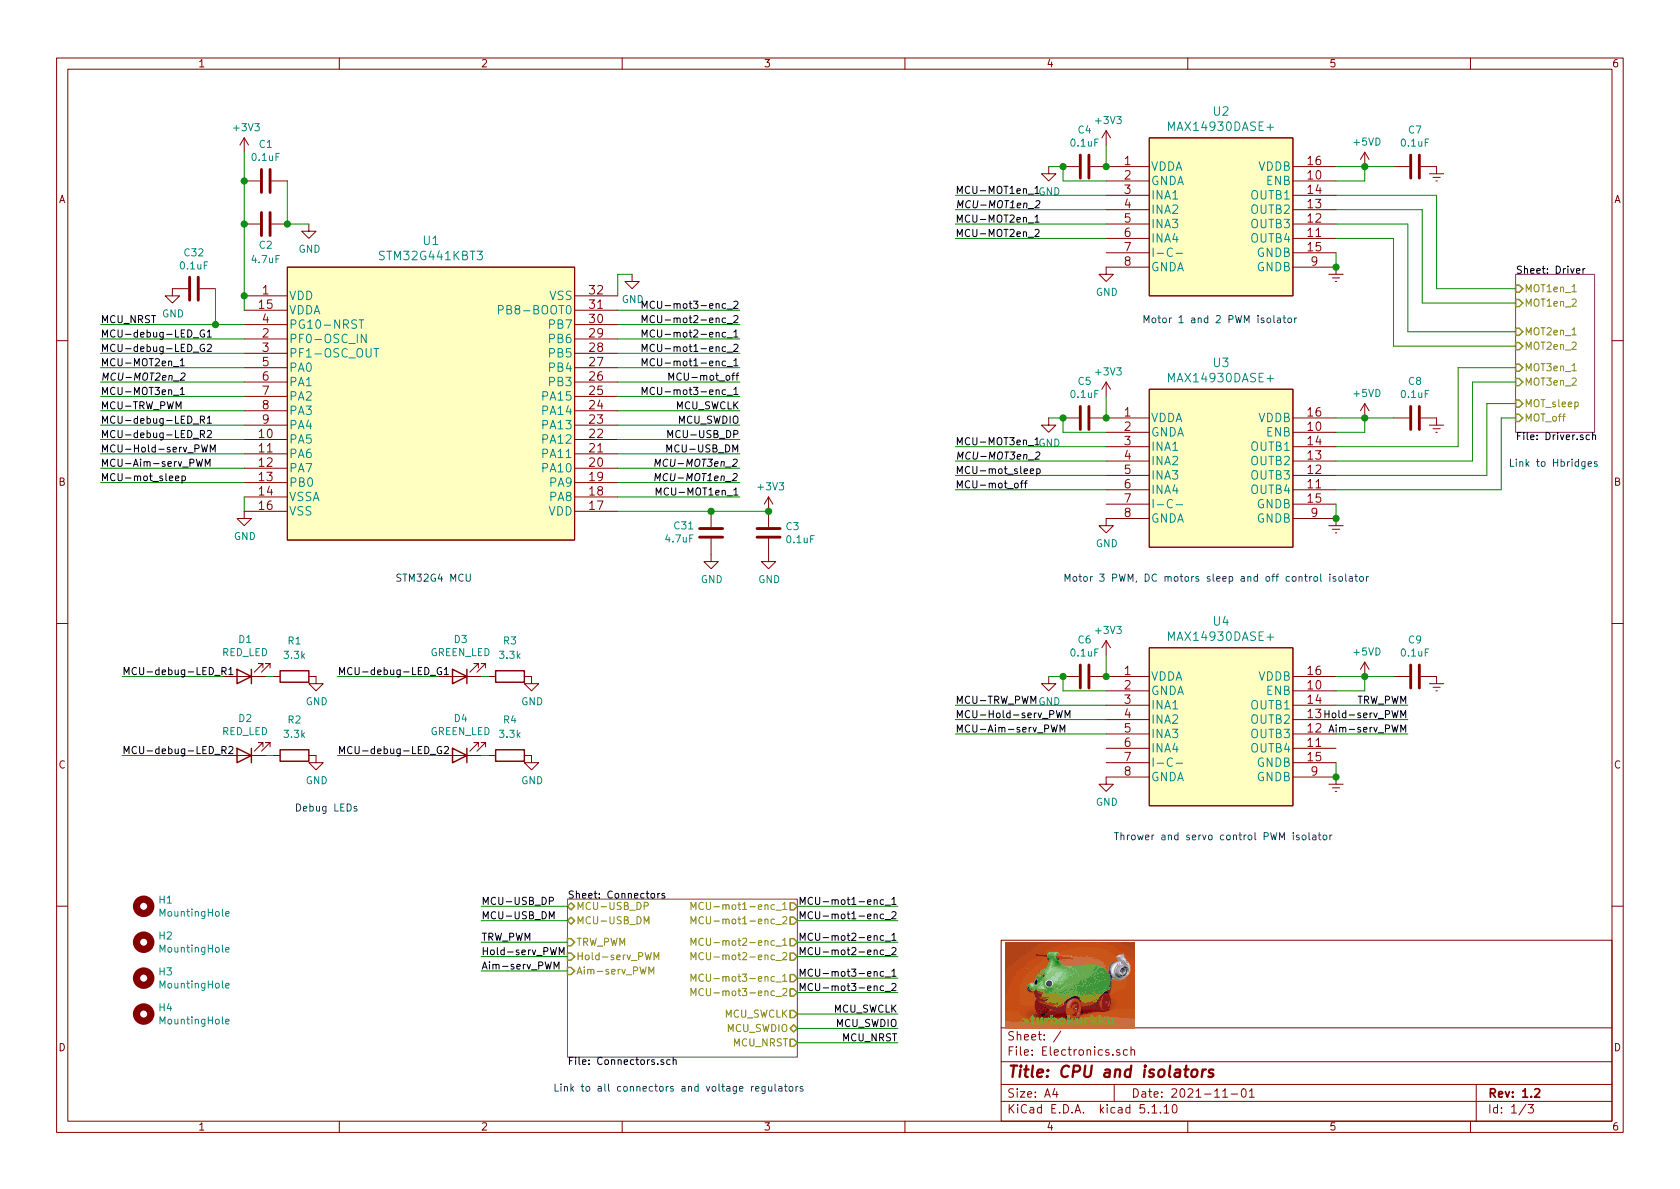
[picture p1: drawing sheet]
EESchema Schematic File Version 4
EELAYER 30 0
EELAYER END
$Descr A4 11693 8268
encoding utf-8
Sheet 1 3
Title "CPU and isolators"
Date "2021-11-01"
Rev "1.2"
Comp ""
Comment1 ""
Comment2 ""
Comment3 ""
Comment4 ""
$EndDescr
Wire Wire Line
	700  3250 1700 3250
Wire Wire Line
	700  3150 1700 3150
Wire Wire Line
	700  3050 1700 3050
Wire Wire Line
	700  2650 1700 2650
Wire Wire Line
	2350 4700 3050 4700
Text Label 2350 4700 0    50   ~ 0
MCU-debug-LED_G1
Wire Wire Line
	2350 5250 3050 5250
Text Label 2350 5250 0    50   ~ 0
MCU-debug-LED_G2
Wire Wire Line
	850  5250 1550 5250
Text Label 850  5250 0    50   ~ 0
MCU-debug-LED_R2
Wire Wire Line
	850  4700 1550 4700
Text Label 850  4700 0    50   ~ 0
MCU-debug-LED_R1
Text Label 700  3050 0    50   ~ 0
MCU-debug-LED_R2
Text Label 700  2950 0    50   ~ 0
MCU-debug-LED_R1
Text Label 700  2450 0    50   ~ 0
MCU-debug-LED_G2
Text Label 700  2350 0    50   ~ 0
MCU-debug-LED_G1
Wire Wire Line
	3350 5250 3400 5250
$Comp
L power:GND #PWR?
U 1 1
P 3700 5250
AR Path="/615F51F3/61778BAD" Ref="#PWR?"  Part="1" 
AR Path="/617B7795/61778BAD" Ref="#PWR?"  Part="1" 
AR Path="/61778BAD" Ref="#PWR0149"  Part="1" 
F 0 "#PWR0149" H 3700 5000 50  0001 C CNN
F 1 "GND" H 3705 5077 50  0000 C CNN
F 2 "" H 3700 5250 50  0001 C CNN
F 3 "" H 3700 5250 50  0001 C CNN
	1    3700 5250
	1    0    0    -1  
$EndComp
Text Notes 2050 5650 0    50   ~ 0
Debug LEDs
$Comp
L Device:R R?
U 1 1
P 3550 5250
AR Path="/615F51F3/61778BA6" Ref="R?"  Part="1" 
AR Path="/617B7795/61778BA6" Ref="R?"  Part="1" 
AR Path="/61778BA6" Ref="R4"  Part="1" 
F 0 "R4" V 3300 5250 50  0000 C CNN
F 1 "3.3k" V 3400 5250 50  0000 C CNN
F 2 "Resistor_SMD:R_0603_1608Metric_Pad0.98x0.95mm_HandSolder" V 3480 5250 50  0001 C CNN
F 3 "~" H 3550 5250 50  0001 C CNN
	1    3550 5250
	0    1    1    0   
$EndComp
$Comp
L Device:LED D4
U 1 1
P 3200 5250
AR Path="/61778BA0" Ref="D4"  Part="1" 
AR Path="/617B7795/61778BA0" Ref="D?"  Part="1" 
F 0 "D4" H 3193 4995 50  0000 C CNN
F 1 "GREEN_LED" H 3193 5086 50  0000 C CNN
F 2 "LED_SMD:LED_0603_1608Metric_Pad1.05x0.95mm_HandSolder" H 3200 5250 50  0001 C CNN
F 3 "~" H 3200 5250 50  0001 C CNN
	1    3200 5250
	-1   0    0    1   
$EndComp
Wire Wire Line
	3350 4700 3400 4700
$Comp
L power:GND #PWR?
U 1 1
P 3700 4700
AR Path="/615F51F3/617749AB" Ref="#PWR?"  Part="1" 
AR Path="/617B7795/617749AB" Ref="#PWR?"  Part="1" 
AR Path="/617749AB" Ref="#PWR0148"  Part="1" 
F 0 "#PWR0148" H 3700 4450 50  0001 C CNN
F 1 "GND" H 3705 4527 50  0000 C CNN
F 2 "" H 3700 4700 50  0001 C CNN
F 3 "" H 3700 4700 50  0001 C CNN
	1    3700 4700
	1    0    0    -1  
$EndComp
$Comp
L Device:R R?
U 1 1
P 3550 4700
AR Path="/615F51F3/617749A4" Ref="R?"  Part="1" 
AR Path="/617B7795/617749A4" Ref="R?"  Part="1" 
AR Path="/617749A4" Ref="R3"  Part="1" 
F 0 "R3" V 3300 4700 50  0000 C CNN
F 1 "3.3k" V 3400 4700 50  0000 C CNN
F 2 "Resistor_SMD:R_0603_1608Metric_Pad0.98x0.95mm_HandSolder" V 3480 4700 50  0001 C CNN
F 3 "~" H 3550 4700 50  0001 C CNN
	1    3550 4700
	0    1    1    0   
$EndComp
$Comp
L Device:LED D3
U 1 1
P 3200 4700
AR Path="/6177499E" Ref="D3"  Part="1" 
AR Path="/617B7795/6177499E" Ref="D?"  Part="1" 
F 0 "D3" H 3193 4445 50  0000 C CNN
F 1 "GREEN_LED" H 3193 4536 50  0000 C CNN
F 2 "LED_SMD:LED_0603_1608Metric_Pad1.05x0.95mm_HandSolder" H 3200 4700 50  0001 C CNN
F 3 "~" H 3200 4700 50  0001 C CNN
	1    3200 4700
	-1   0    0    1   
$EndComp
Wire Wire Line
	1850 5250 1900 5250
$Comp
L power:GND #PWR?
U 1 1
P 2200 5250
AR Path="/615F51F3/61754D0F" Ref="#PWR?"  Part="1" 
AR Path="/617B7795/61754D0F" Ref="#PWR?"  Part="1" 
AR Path="/61754D0F" Ref="#PWR0147"  Part="1" 
F 0 "#PWR0147" H 2200 5000 50  0001 C CNN
F 1 "GND" H 2205 5077 50  0000 C CNN
F 2 "" H 2200 5250 50  0001 C CNN
F 3 "" H 2200 5250 50  0001 C CNN
	1    2200 5250
	1    0    0    -1  
$EndComp
$Comp
L Device:R R?
U 1 1
P 2050 5250
AR Path="/615F51F3/61754D08" Ref="R?"  Part="1" 
AR Path="/617B7795/61754D08" Ref="R?"  Part="1" 
AR Path="/61754D08" Ref="R2"  Part="1" 
F 0 "R2" V 1800 5250 50  0000 C CNN
F 1 "3.3k" V 1900 5250 50  0000 C CNN
F 2 "Resistor_SMD:R_0603_1608Metric_Pad0.98x0.95mm_HandSolder" V 1980 5250 50  0001 C CNN
F 3 "~" H 2050 5250 50  0001 C CNN
	1    2050 5250
	0    1    1    0   
$EndComp
$Comp
L Device:LED D2
U 1 1
P 1700 5250
AR Path="/61754D02" Ref="D2"  Part="1" 
AR Path="/617B7795/61754D02" Ref="D?"  Part="1" 
F 0 "D2" H 1693 4995 50  0000 C CNN
F 1 "RED_LED" H 1693 5086 50  0000 C CNN
F 2 "LED_SMD:LED_0603_1608Metric_Pad1.05x0.95mm_HandSolder" H 1700 5250 50  0001 C CNN
F 3 "~" H 1700 5250 50  0001 C CNN
	1    1700 5250
	-1   0    0    1   
$EndComp
Wire Wire Line
	1850 4700 1900 4700
$Comp
L power:GND #PWR?
U 1 1
P 2200 4700
AR Path="/615F51F3/6175193F" Ref="#PWR?"  Part="1" 
AR Path="/617B7795/6175193F" Ref="#PWR?"  Part="1" 
AR Path="/6175193F" Ref="#PWR0146"  Part="1" 
F 0 "#PWR0146" H 2200 4450 50  0001 C CNN
F 1 "GND" H 2205 4527 50  0000 C CNN
F 2 "" H 2200 4700 50  0001 C CNN
F 3 "" H 2200 4700 50  0001 C CNN
	1    2200 4700
	1    0    0    -1  
$EndComp
$Comp
L Device:R R?
U 1 1
P 2050 4700
AR Path="/615F51F3/61751938" Ref="R?"  Part="1" 
AR Path="/617B7795/61751938" Ref="R?"  Part="1" 
AR Path="/61751938" Ref="R1"  Part="1" 
F 0 "R1" V 1800 4700 50  0000 C CNN
F 1 "3.3k" V 1900 4700 50  0000 C CNN
F 2 "Resistor_SMD:R_0603_1608Metric_Pad0.98x0.95mm_HandSolder" V 1980 4700 50  0001 C CNN
F 3 "~" H 2050 4700 50  0001 C CNN
	1    2050 4700
	0    1    1    0   
$EndComp
$Comp
L Device:LED D1
U 1 1
P 1700 4700
AR Path="/61751932" Ref="D1"  Part="1" 
AR Path="/617B7795/61751932" Ref="D?"  Part="1" 
F 0 "D1" H 1693 4445 50  0000 C CNN
F 1 "RED_LED" H 1693 4536 50  0000 C CNN
F 2 "LED_SMD:LED_0603_1608Metric_Pad1.05x0.95mm_HandSolder" H 1700 4700 50  0001 C CNN
F 3 "~" H 1700 4700 50  0001 C CNN
	1    1700 4700
	-1   0    0    1   
$EndComp
Text Notes 2750 4050 0    50   ~ 0
STM32G4 MCU
Text Label 700  2650 0    50   Italic 0
MCU-MOT2en_2
Text Label 700  2550 0    50   ~ 0
MCU-MOT2en_1
Text Label 700  3250 0    50   ~ 0
MCU-Aim-serv_PWM
Text Label 700  3350 0    50   ~ 0
MCU-mot_sleep
Text Label 700  3150 0    50   ~ 0
MCU-Hold-serv_PWM
Text Label 700  2850 0    50   ~ 0
MCU-TRW_PWM
Text Label 700  2750 0    50   ~ 0
MCU-MOT3en_1
Wire Wire Line
	700  3350 1700 3350
Wire Wire Line
	700  2950 1700 2950
Wire Wire Line
	700  2850 1700 2850
Wire Wire Line
	700  2750 1700 2750
Wire Wire Line
	700  2550 1700 2550
Wire Wire Line
	1700 2350 700  2350
Wire Wire Line
	1700 3450 1700 3550
$Comp
L STM32G441KB:STM32G441KBT3 U1
U 1 1
P 1700 2050
AR Path="/617240B4" Ref="U1"  Part="1" 
AR Path="/613FDA12/617240B4" Ref="U?"  Part="1" 
F 0 "U1" H 3000 2437 60  0000 C CNN
F 1 "STM32G441KBT3" H 3000 2331 60  0000 C CNN
F 2 "Electronics:STM32G441KBT3" H 3000 2290 60  0001 C CNN
F 3 "" H 1700 2050 60  0000 C CNN
	1    1700 2050
	1    0    0    -1  
$EndComp
$Comp
L power:+3V3 #PWR?
U 1 1
P 1700 1050
AR Path="/613FDA12/61724108" Ref="#PWR?"  Part="1" 
AR Path="/61724108" Ref="#PWR0109"  Part="1" 
F 0 "#PWR0109" H 1700 900 50  0001 C CNN
F 1 "+3V3" H 1715 1223 50  0000 C CNN
F 2 "" H 1700 1050 50  0001 C CNN
F 3 "" H 1700 1050 50  0001 C CNN
	1    1700 1050
	1    0    0    -1  
$EndComp
Wire Wire Line
	4300 1900 4400 1900
Wire Wire Line
	4300 2050 4300 1900
Wire Wire Line
	2000 1550 2150 1550
$Comp
L power:GND #PWR?
U 1 1
P 2150 1550
AR Path="/613FDA12/617240A4" Ref="#PWR?"  Part="1" 
AR Path="/617240A4" Ref="#PWR0103"  Part="1" 
F 0 "#PWR0103" H 2150 1300 50  0001 C CNN
F 1 "GND" H 2155 1377 50  0000 C CNN
F 2 "" H 2150 1550 50  0001 C CNN
F 3 "" H 2150 1550 50  0001 C CNN
	1    2150 1550
	1    0    0    -1  
$EndComp
Connection ~ 1700 1250
Wire Wire Line
	1700 1050 1700 1250
$Comp
L Device:C C?
U 1 1
P 1850 1250
AR Path="/613FDA12/61724098" Ref="C?"  Part="1" 
AR Path="/61724098" Ref="C1"  Part="1" 
F 0 "C1" V 2102 1250 50  0000 C CNN
F 1 "0.1uF" V 2011 1250 50  0000 C CNN
F 2 "Capacitor_SMD:C_0603_1608Metric_Pad1.08x0.95mm_HandSolder" H 1888 1100 50  0001 C CNN
F 3 "~" H 1850 1250 50  0001 C CNN
	1    1850 1250
	0    -1   -1   0   
$EndComp
$Comp
L power:GND #PWR?
U 1 1
P 4400 1900
AR Path="/613FDA12/6172408C" Ref="#PWR?"  Part="1" 
AR Path="/6172408C" Ref="#PWR0102"  Part="1" 
F 0 "#PWR0102" H 4400 1650 50  0001 C CNN
F 1 "GND" H 4405 1727 50  0000 C CNN
F 2 "" H 4400 1900 50  0001 C CNN
F 3 "" H 4400 1900 50  0001 C CNN
	1    4400 1900
	1    0    0    -1  
$EndComp
$Comp
L power:GND #PWR?
U 1 1
P 1700 3550
AR Path="/613FDA12/61724086" Ref="#PWR?"  Part="1" 
AR Path="/61724086" Ref="#PWR0101"  Part="1" 
F 0 "#PWR0101" H 1700 3300 50  0001 C CNN
F 1 "GND" H 1705 3377 50  0000 C CNN
F 2 "" H 1700 3550 50  0001 C CNN
F 3 "" H 1700 3550 50  0001 C CNN
	1    1700 3550
	1    0    0    -1  
$EndComp
Text Notes 10500 3250 0    50   ~ 0
Link to Hbridges
$Comp
L Device:C C?
U 1 1
P 7550 2900
AR Path="/615F51F3/61724147" Ref="C?"  Part="1" 
AR Path="/613FDA12/61724147" Ref="C?"  Part="1" 
AR Path="/61724147" Ref="C5"  Part="1" 
F 0 "C5" V 7802 2900 50  0000 C CNN
F 1 "0.1uF" V 7711 2900 50  0000 C CNN
F 2 "Capacitor_SMD:C_0603_1608Metric_Pad1.08x0.95mm_HandSolder" H 7588 2750 50  0001 C CNN
F 3 "~" H 7550 2900 50  0001 C CNN
	1    7550 2900
	0    -1   -1   0   
$EndComp
Text Notes 7750 5850 0    50   ~ 0
Thrower and servo control PWM isolator
Text Notes 7400 4050 0    50   ~ 0
Motor 3 PWM, DC motors sleep and off control isolator
Text Notes 7950 2250 0    50   ~ 0
Motor 1 and 2 PWM isolator
Connection ~ 9300 1850
Wire Wire Line
	9300 1750 9300 1850
Wire Wire Line
	9500 1150 9500 1250
Wire Wire Line
	9500 1150 9700 1150
Wire Wire Line
	9300 1150 9500 1150
Connection ~ 9500 1150
Wire Wire Line
	9300 1250 9500 1250
$Comp
L Device:C C?
U 1 1
P 9850 1150
AR Path="/615F51F3/619F326A" Ref="C?"  Part="1" 
AR Path="/613FDA12/619F326A" Ref="C?"  Part="1" 
AR Path="/619F326A" Ref="C7"  Part="1" 
F 0 "C7" V 10102 1150 50  0000 C CNN
F 1 "0.1uF" V 10011 1150 50  0000 C CNN
F 2 "Capacitor_SMD:C_0603_1608Metric_Pad1.08x0.95mm_HandSolder" H 9888 1000 50  0001 C CNN
F 3 "~" H 9850 1150 50  0001 C CNN
	1    9850 1150
	0    -1   -1   0   
$EndComp
$Comp
L power:+5VD #PWR?
U 1 1
P 9500 1150
AR Path="/615F51F3/619F3264" Ref="#PWR?"  Part="1" 
AR Path="/613FDA12/619F3264" Ref="#PWR?"  Part="1" 
AR Path="/619F3264" Ref="#PWR0124"  Part="1" 
F 0 "#PWR0124" H 9500 1000 50  0001 C CNN
F 1 "+5VD" H 9515 1323 50  0000 C CNN
F 2 "" H 9500 1150 50  0001 C CNN
F 3 "" H 9500 1150 50  0001 C CNN
	1    9500 1150
	1    0    0    -1  
$EndComp
$Comp
L power:Earth #PWR?
U 1 1
P 10000 1150
AR Path="/615F51F3/619F325E" Ref="#PWR?"  Part="1" 
AR Path="/613FDA12/619F325E" Ref="#PWR?"  Part="1" 
AR Path="/619F325E" Ref="#PWR0123"  Part="1" 
F 0 "#PWR0123" H 10000 900 50  0001 C CNN
F 1 "Earth" H 10000 1000 50  0001 C CNN
F 2 "" H 10000 1150 50  0001 C CNN
F 3 "~" H 10000 1150 50  0001 C CNN
	1    10000 1150
	1    0    0    -1  
$EndComp
Wire Wire Line
	9500 2900 9500 3000
Wire Wire Line
	9500 2900 9700 2900
Wire Wire Line
	9300 2900 9500 2900
Connection ~ 9500 2900
Wire Wire Line
	9300 3000 9500 3000
$Comp
L Device:C C?
U 1 1
P 9850 2900
AR Path="/615F51F3/619E36A7" Ref="C?"  Part="1" 
AR Path="/613FDA12/619E36A7" Ref="C?"  Part="1" 
AR Path="/619E36A7" Ref="C8"  Part="1" 
F 0 "C8" V 10102 2900 50  0000 C CNN
F 1 "0.1uF" V 10011 2900 50  0000 C CNN
F 2 "Capacitor_SMD:C_0603_1608Metric_Pad1.08x0.95mm_HandSolder" H 9888 2750 50  0001 C CNN
F 3 "~" H 9850 2900 50  0001 C CNN
	1    9850 2900
	0    -1   -1   0   
$EndComp
$Comp
L power:+5VD #PWR?
U 1 1
P 9500 2900
AR Path="/615F51F3/619E36A1" Ref="#PWR?"  Part="1" 
AR Path="/613FDA12/619E36A1" Ref="#PWR?"  Part="1" 
AR Path="/619E36A1" Ref="#PWR0122"  Part="1" 
F 0 "#PWR0122" H 9500 2750 50  0001 C CNN
F 1 "+5VD" H 9515 3073 50  0000 C CNN
F 2 "" H 9500 2900 50  0001 C CNN
F 3 "" H 9500 2900 50  0001 C CNN
	1    9500 2900
	1    0    0    -1  
$EndComp
$Comp
L power:Earth #PWR?
U 1 1
P 10000 2900
AR Path="/615F51F3/619E369B" Ref="#PWR?"  Part="1" 
AR Path="/613FDA12/619E369B" Ref="#PWR?"  Part="1" 
AR Path="/619E369B" Ref="#PWR0121"  Part="1" 
F 0 "#PWR0121" H 10000 2650 50  0001 C CNN
F 1 "Earth" H 10000 2750 50  0001 C CNN
F 2 "" H 10000 2900 50  0001 C CNN
F 3 "~" H 10000 2900 50  0001 C CNN
	1    10000 2900
	1    0    0    -1  
$EndComp
Connection ~ 9300 3600
Wire Wire Line
	9300 3500 9300 3600
$Comp
L power:Earth #PWR?
U 1 1
P 9300 3600
AR Path="/615F51F3/6172415D" Ref="#PWR?"  Part="1" 
AR Path="/613FDA12/6172415D" Ref="#PWR?"  Part="1" 
AR Path="/6172415D" Ref="#PWR0120"  Part="1" 
F 0 "#PWR0120" H 9300 3350 50  0001 C CNN
F 1 "Earth" H 9300 3450 50  0001 C CNN
F 2 "" H 9300 3600 50  0001 C CNN
F 3 "~" H 9300 3600 50  0001 C CNN
	1    9300 3600
	1    0    0    -1  
$EndComp
Wire Wire Line
	9500 4700 9500 4800
Wire Wire Line
	9500 4700 9700 4700
Wire Wire Line
	9300 4700 9500 4700
Connection ~ 9500 4700
Wire Wire Line
	9300 4800 9500 4800
$Comp
L Device:C C?
U 1 1
P 9850 4700
AR Path="/615F51F3/61724197" Ref="C?"  Part="1" 
AR Path="/613FDA12/61724197" Ref="C?"  Part="1" 
AR Path="/61724197" Ref="C9"  Part="1" 
F 0 "C9" V 10102 4700 50  0000 C CNN
F 1 "0.1uF" V 10011 4700 50  0000 C CNN
F 2 "Capacitor_SMD:C_0603_1608Metric_Pad1.08x0.95mm_HandSolder" H 9888 4550 50  0001 C CNN
F 3 "~" H 9850 4700 50  0001 C CNN
	1    9850 4700
	0    -1   -1   0   
$EndComp
$Comp
L MAX14930DASE+:MAX14930DASE+ U?
U 1 1
P 7700 4700
AR Path="/615F51F3/6172417F" Ref="U?"  Part="1" 
AR Path="/613FDA12/6172417F" Ref="U?"  Part="1" 
AR Path="/6172417F" Ref="U4"  Part="1" 
F 0 "U4" H 8500 5087 60  0000 C CNN
F 1 "MAX14930DASE+" H 8500 4981 60  0000 C CNN
F 2 "Electronics:MAX14930DASE&plus_" H 8500 4940 60  0001 C CNN
F 3 "" H 7700 4700 60  0001 C CNN
	1    7700 4700
	1    0    0    -1  
$EndComp
$Comp
L power:+5VD #PWR?
U 1 1
P 9500 4700
AR Path="/615F51F3/6172418B" Ref="#PWR?"  Part="1" 
AR Path="/613FDA12/6172418B" Ref="#PWR?"  Part="1" 
AR Path="/6172418B" Ref="#PWR0119"  Part="1" 
F 0 "#PWR0119" H 9500 4550 50  0001 C CNN
F 1 "+5VD" H 9515 4873 50  0000 C CNN
F 2 "" H 9500 4700 50  0001 C CNN
F 3 "" H 9500 4700 50  0001 C CNN
	1    9500 4700
	1    0    0    -1  
$EndComp
Wire Wire Line
	7700 4800 7400 4800
Wire Wire Line
	6650 4900 7700 4900
Wire Wire Line
	7700 5000 6650 5000
Wire Wire Line
	7700 5100 6650 5100
Connection ~ 7700 4700
Connection ~ 9300 5400
Wire Wire Line
	9300 5300 9300 5400
Text Label 6650 5100 0    50   ~ 0
MCU-Aim-serv_PWM
Text Label 6650 5000 0    50   ~ 0
MCU-Hold-serv_PWM
Wire Wire Line
	6650 3400 7700 3400
Wire Wire Line
	6650 3300 7700 3300
Wire Wire Line
	7700 4700 7700 4550
$Comp
L power:Earth #PWR?
U 1 1
P 10000 4700
AR Path="/615F51F3/617241B9" Ref="#PWR?"  Part="1" 
AR Path="/613FDA12/617241B9" Ref="#PWR?"  Part="1" 
AR Path="/617241B9" Ref="#PWR0118"  Part="1" 
F 0 "#PWR0118" H 10000 4450 50  0001 C CNN
F 1 "Earth" H 10000 4550 50  0001 C CNN
F 2 "" H 10000 4700 50  0001 C CNN
F 3 "~" H 10000 4700 50  0001 C CNN
	1    10000 4700
	1    0    0    -1  
$EndComp
$Comp
L power:Earth #PWR?
U 1 1
P 9300 5400
AR Path="/615F51F3/617241B3" Ref="#PWR?"  Part="1" 
AR Path="/613FDA12/617241B3" Ref="#PWR?"  Part="1" 
AR Path="/617241B3" Ref="#PWR0117"  Part="1" 
F 0 "#PWR0117" H 9300 5150 50  0001 C CNN
F 1 "Earth" H 9300 5250 50  0001 C CNN
F 2 "" H 9300 5400 50  0001 C CNN
F 3 "~" H 9300 5400 50  0001 C CNN
	1    9300 5400
	1    0    0    -1  
$EndComp
Connection ~ 7400 4700
Wire Wire Line
	7400 4800 7400 4700
Wire Wire Line
	7300 4700 7400 4700
$Comp
L power:GND #PWR?
U 1 1
P 7300 4700
AR Path="/615F51F3/617241A3" Ref="#PWR?"  Part="1" 
AR Path="/613FDA12/617241A3" Ref="#PWR?"  Part="1" 
AR Path="/617241A3" Ref="#PWR0116"  Part="1" 
F 0 "#PWR0116" H 7300 4450 50  0001 C CNN
F 1 "GND" H 7305 4527 50  0000 C CNN
F 2 "" H 7300 4700 50  0001 C CNN
F 3 "" H 7300 4700 50  0001 C CNN
	1    7300 4700
	1    0    0    -1  
$EndComp
$Comp
L Device:C C?
U 1 1
P 7550 4700
AR Path="/615F51F3/6172419D" Ref="C?"  Part="1" 
AR Path="/613FDA12/6172419D" Ref="C?"  Part="1" 
AR Path="/6172419D" Ref="C6"  Part="1" 
F 0 "C6" V 7802 4700 50  0000 C CNN
F 1 "0.1uF" V 7711 4700 50  0000 C CNN
F 2 "Capacitor_SMD:C_0603_1608Metric_Pad1.08x0.95mm_HandSolder" H 7588 4550 50  0001 C CNN
F 3 "~" H 7550 4700 50  0001 C CNN
	1    7550 4700
	0    -1   -1   0   
$EndComp
$Comp
L power:+3V3 #PWR?
U 1 1
P 7700 4550
AR Path="/615F51F3/61724191" Ref="#PWR?"  Part="1" 
AR Path="/613FDA12/61724191" Ref="#PWR?"  Part="1" 
AR Path="/61724191" Ref="#PWR0115"  Part="1" 
F 0 "#PWR0115" H 7700 4400 50  0001 C CNN
F 1 "+3V3" H 7715 4723 50  0000 C CNN
F 2 "" H 7700 4550 50  0001 C CNN
F 3 "" H 7700 4550 50  0001 C CNN
	1    7700 4550
	1    0    0    -1  
$EndComp
$Comp
L power:GND #PWR?
U 1 1
P 7700 5400
AR Path="/615F51F3/61724185" Ref="#PWR?"  Part="1" 
AR Path="/613FDA12/61724185" Ref="#PWR?"  Part="1" 
AR Path="/61724185" Ref="#PWR0114"  Part="1" 
F 0 "#PWR0114" H 7700 5150 50  0001 C CNN
F 1 "GND" H 7705 5227 50  0000 C CNN
F 2 "" H 7700 5400 50  0001 C CNN
F 3 "" H 7700 5400 50  0001 C CNN
	1    7700 5400
	1    0    0    -1  
$EndComp
Text Label 6650 3400 0    50   ~ 0
MCU-mot_off
Text Label 6650 3300 0    50   ~ 0
MCU-mot_sleep
Text Label 6650 4900 0    50   ~ 0
MCU-TRW_PWM
Wire Wire Line
	6650 3200 7700 3200
Text Label 6650 3200 0    50   Italic 0
MCU-MOT3en_2
Wire Wire Line
	6650 3100 7700 3100
Text Label 6650 3100 0    50   ~ 0
MCU-MOT3en_1
Connection ~ 7700 2900
Wire Wire Line
	7700 2900 7700 2750
Connection ~ 7400 2900
Wire Wire Line
	7400 3000 7400 2900
Wire Wire Line
	7700 3000 7400 3000
Wire Wire Line
	7300 2900 7400 2900
$Comp
L power:GND #PWR?
U 1 1
P 7300 2900
AR Path="/615F51F3/6172414D" Ref="#PWR?"  Part="1" 
AR Path="/613FDA12/6172414D" Ref="#PWR?"  Part="1" 
AR Path="/6172414D" Ref="#PWR0113"  Part="1" 
F 0 "#PWR0113" H 7300 2650 50  0001 C CNN
F 1 "GND" H 7305 2727 50  0000 C CNN
F 2 "" H 7300 2900 50  0001 C CNN
F 3 "" H 7300 2900 50  0001 C CNN
	1    7300 2900
	1    0    0    -1  
$EndComp
$Comp
L power:+3V3 #PWR?
U 1 1
P 7700 2750
AR Path="/615F51F3/6172413B" Ref="#PWR?"  Part="1" 
AR Path="/613FDA12/6172413B" Ref="#PWR?"  Part="1" 
AR Path="/6172413B" Ref="#PWR0112"  Part="1" 
F 0 "#PWR0112" H 7700 2600 50  0001 C CNN
F 1 "+3V3" H 7715 2923 50  0000 C CNN
F 2 "" H 7700 2750 50  0001 C CNN
F 3 "" H 7700 2750 50  0001 C CNN
	1    7700 2750
	1    0    0    -1  
$EndComp
$Comp
L power:GND #PWR?
U 1 1
P 7700 3600
AR Path="/615F51F3/6172412F" Ref="#PWR?"  Part="1" 
AR Path="/613FDA12/6172412F" Ref="#PWR?"  Part="1" 
AR Path="/6172412F" Ref="#PWR0111"  Part="1" 
F 0 "#PWR0111" H 7700 3350 50  0001 C CNN
F 1 "GND" H 7705 3427 50  0000 C CNN
F 2 "" H 7700 3600 50  0001 C CNN
F 3 "" H 7700 3600 50  0001 C CNN
	1    7700 3600
	1    0    0    -1  
$EndComp
$Comp
L MAX14930DASE+:MAX14930DASE+ U?
U 1 1
P 7700 2900
AR Path="/615F51F3/61724129" Ref="U?"  Part="1" 
AR Path="/613FDA12/61724129" Ref="U?"  Part="1" 
AR Path="/61724129" Ref="U3"  Part="1" 
F 0 "U3" H 8500 3287 60  0000 C CNN
F 1 "MAX14930DASE+" H 8500 3181 60  0000 C CNN
F 2 "Electronics:MAX14930DASE&plus_" H 8500 3140 60  0001 C CNN
F 3 "" H 7700 2900 60  0000 C CNN
	1    7700 2900
	1    0    0    -1  
$EndComp
Wire Wire Line
	6650 1650 7700 1650
Text Label 6650 1650 0    50   ~ 0
MCU-MOT2en_2
Wire Wire Line
	6650 1550 7700 1550
Text Label 6650 1550 0    50   ~ 0
MCU-MOT2en_1
Wire Wire Line
	6650 1450 7700 1450
Text Label 6650 1450 0    50   Italic 0
MCU-MOT1en_2
Wire Wire Line
	6650 1350 7700 1350
Text Label 6650 1350 0    50   ~ 0
MCU-MOT1en_1
Connection ~ 7700 1150
Wire Wire Line
	7700 1150 7700 1000
$Comp
L power:Earth #PWR?
U 1 1
P 9300 1850
AR Path="/615F51F3/617240F6" Ref="#PWR?"  Part="1" 
AR Path="/613FDA12/617240F6" Ref="#PWR?"  Part="1" 
AR Path="/617240F6" Ref="#PWR0108"  Part="1" 
F 0 "#PWR0108" H 9300 1600 50  0001 C CNN
F 1 "Earth" H 9300 1700 50  0001 C CNN
F 2 "" H 9300 1850 50  0001 C CNN
F 3 "~" H 9300 1850 50  0001 C CNN
	1    9300 1850
	1    0    0    -1  
$EndComp
Connection ~ 7400 1150
Wire Wire Line
	7400 1250 7400 1150
Wire Wire Line
	7700 1250 7400 1250
Wire Wire Line
	7300 1150 7400 1150
$Comp
L power:GND #PWR?
U 1 1
P 7300 1150
AR Path="/615F51F3/617240E6" Ref="#PWR?"  Part="1" 
AR Path="/613FDA12/617240E6" Ref="#PWR?"  Part="1" 
AR Path="/617240E6" Ref="#PWR0107"  Part="1" 
F 0 "#PWR0107" H 7300 900 50  0001 C CNN
F 1 "GND" H 7305 977 50  0000 C CNN
F 2 "" H 7300 1150 50  0001 C CNN
F 3 "" H 7300 1150 50  0001 C CNN
	1    7300 1150
	1    0    0    -1  
$EndComp
$Comp
L Device:C C?
U 1 1
P 7550 1150
AR Path="/615F51F3/617240E0" Ref="C?"  Part="1" 
AR Path="/613FDA12/617240E0" Ref="C?"  Part="1" 
AR Path="/617240E0" Ref="C4"  Part="1" 
F 0 "C4" V 7802 1150 50  0000 C CNN
F 1 "0.1uF" V 7711 1150 50  0000 C CNN
F 2 "Capacitor_SMD:C_0603_1608Metric_Pad1.08x0.95mm_HandSolder" H 7588 1000 50  0001 C CNN
F 3 "~" H 7550 1150 50  0001 C CNN
	1    7550 1150
	0    -1   -1   0   
$EndComp
$Comp
L power:+3V3 #PWR?
U 1 1
P 7700 1000
AR Path="/615F51F3/617240D4" Ref="#PWR?"  Part="1" 
AR Path="/613FDA12/617240D4" Ref="#PWR?"  Part="1" 
AR Path="/617240D4" Ref="#PWR0106"  Part="1" 
F 0 "#PWR0106" H 7700 850 50  0001 C CNN
F 1 "+3V3" H 7715 1173 50  0000 C CNN
F 2 "" H 7700 1000 50  0001 C CNN
F 3 "" H 7700 1000 50  0001 C CNN
	1    7700 1000
	1    0    0    -1  
$EndComp
$Comp
L power:GND #PWR?
U 1 1
P 7700 1850
AR Path="/615F51F3/617240C8" Ref="#PWR?"  Part="1" 
AR Path="/613FDA12/617240C8" Ref="#PWR?"  Part="1" 
AR Path="/617240C8" Ref="#PWR0105"  Part="1" 
F 0 "#PWR0105" H 7700 1600 50  0001 C CNN
F 1 "GND" H 7705 1677 50  0000 C CNN
F 2 "" H 7700 1850 50  0001 C CNN
F 3 "" H 7700 1850 50  0001 C CNN
	1    7700 1850
	1    0    0    -1  
$EndComp
$Comp
L MAX14930DASE+:MAX14930DASE+ U?
U 1 1
P 7700 1150
AR Path="/615F51F3/617240C2" Ref="U?"  Part="1" 
AR Path="/613FDA12/617240C2" Ref="U?"  Part="1" 
AR Path="/617240C2" Ref="U2"  Part="1" 
F 0 "U2" H 8500 1537 60  0000 C CNN
F 1 "MAX14930DASE+" H 8500 1431 60  0000 C CNN
F 2 "Electronics:MAX14930DASE&plus_" H 8500 1390 60  0001 C CNN
F 3 "" H 7700 1150 60  0000 C CNN
	1    7700 1150
	1    0    0    -1  
$EndComp
$Sheet
S 10550 1900 550  1100
U 615F228F
F0 "Driver" 50
F1 "Driver.sch" 50
F2 "MOT_off" I L 10550 2900 50 
F3 "MOT1en_1" I L 10550 2000 50 
F4 "MOT1en_2" I L 10550 2100 50 
F5 "MOT2en_1" I L 10550 2300 50 
F6 "MOT2en_2" I L 10550 2400 50 
F7 "MOT3en_1" I L 10550 2550 50 
F8 "MOT3en_2" I L 10550 2650 50 
F9 "MOT_sleep" I L 10550 2800 50 
$EndSheet
Wire Wire Line
	9300 1650 9700 1650
Wire Wire Line
	9700 1650 9700 2400
Wire Wire Line
	9700 2400 10550 2400
Wire Wire Line
	10550 2300 9800 2300
Wire Wire Line
	9800 2300 9800 1550
Wire Wire Line
	9800 1550 9300 1550
Wire Wire Line
	10550 2100 9900 2100
Wire Wire Line
	9900 2100 9900 1450
Wire Wire Line
	9900 1450 9300 1450
Wire Wire Line
	9300 1350 10000 1350
Wire Wire Line
	10000 1350 10000 2000
Wire Wire Line
	10000 2000 10550 2000
Wire Wire Line
	10550 2900 10450 2900
Wire Wire Line
	10450 2900 10450 3400
Wire Wire Line
	9300 3400 10450 3400
Wire Wire Line
	9300 3300 10350 3300
Wire Wire Line
	10350 3300 10350 2800
Wire Wire Line
	10350 2800 10550 2800
Wire Wire Line
	9300 3200 10250 3200
Wire Wire Line
	10250 3200 10250 2650
Wire Wire Line
	10250 2650 10550 2650
Wire Wire Line
	9300 3100 10150 3100
Wire Wire Line
	10150 3100 10150 2550
Wire Wire Line
	10150 2550 10550 2550
$Comp
L power:+3V3 #PWR?
U 1 1
P 5350 3550
AR Path="/613FDA12/6172410E" Ref="#PWR?"  Part="1" 
AR Path="/6172410E" Ref="#PWR0110"  Part="1" 
F 0 "#PWR0110" H 5350 3400 50  0001 C CNN
F 1 "+3V3" H 5365 3723 50  0000 C CNN
F 2 "" H 5350 3550 50  0001 C CNN
F 3 "" H 5350 3550 50  0001 C CNN
	1    5350 3550
	1    0    0    -1  
$EndComp
Connection ~ 5350 3550
Wire Wire Line
	4300 3550 4950 3550
$Comp
L Device:C C?
U 1 1
P 5350 3700
AR Path="/613FDA12/61724092" Ref="C?"  Part="1" 
AR Path="/61724092" Ref="C3"  Part="1" 
F 0 "C3" H 5465 3746 50  0000 L CNN
F 1 "0.1uF" H 5465 3655 50  0000 L CNN
F 2 "Capacitor_SMD:C_0603_1608Metric_Pad1.08x0.95mm_HandSolder" H 5388 3550 50  0001 C CNN
F 3 "~" H 5350 3700 50  0001 C CNN
	1    5350 3700
	1    0    0    -1  
$EndComp
$Comp
L power:GND #PWR?
U 1 1
P 5350 3850
AR Path="/613FDA12/617240BA" Ref="#PWR?"  Part="1" 
AR Path="/617240BA" Ref="#PWR0104"  Part="1" 
F 0 "#PWR0104" H 5350 3600 50  0001 C CNN
F 1 "GND" H 5355 3677 50  0000 C CNN
F 2 "" H 5350 3850 50  0001 C CNN
F 3 "" H 5350 3850 50  0001 C CNN
	1    5350 3850
	1    0    0    -1  
$EndComp
Text Label 5150 3450 2    50   ~ 0
MCU-MOT1en_1
Text Label 5150 3350 2    50   Italic 0
MCU-MOT1en_2
Text Label 5150 3250 2    50   Italic 0
MCU-MOT3en_2
Text Label 5150 2650 2    50   ~ 0
MCU-mot_off
Text Notes 3850 7600 0    50   ~ 0
Link to all connectors and voltage regulators
Text Label 9800 4900 2    50   ~ 0
TRW_PWM
Text Label 9800 5000 2    50   ~ 0
Hold-serv_PWM
Text Label 9800 5100 2    50   ~ 0
Aim-serv_PWM
Wire Wire Line
	9300 5000 9800 5000
Wire Wire Line
	9300 5100 9800 5100
Wire Wire Line
	9300 4900 9800 4900
Text Label 5150 2150 2    50   ~ 0
MCU-mot3-enc_2
Text Label 5150 2250 2    50   ~ 0
MCU-mot2-enc_2
Text Label 5150 2350 2    50   ~ 0
MCU-mot2-enc_1
Text Label 5150 2450 2    50   ~ 0
MCU-mot1-enc_2
Text Label 5150 2550 2    50   ~ 0
MCU-mot1-enc_1
Text Label 5150 2750 2    50   ~ 0
MCU-mot3-enc_1
Text Label 6250 6800 2    50   ~ 0
MCU-mot3-enc_1
Text Label 6250 6900 2    50   ~ 0
MCU-mot3-enc_2
Text Label 6250 6650 2    50   ~ 0
MCU-mot2-enc_2
Text Label 6250 6550 2    50   ~ 0
MCU-mot2-enc_1
Text Label 6250 6400 2    50   ~ 0
MCU-mot1-enc_2
Text Label 6250 6300 2    50   ~ 0
MCU-mot1-enc_1
Text Label 5150 2850 2    50   ~ 0
MCU_SWCLK
Text Label 5150 2950 2    50   ~ 0
MCU_SWDIO
Text Label 5150 3050 2    50   ~ 0
MCU-USB_DP
Text Label 5150 3150 2    50   ~ 0
MCU-USB_DM
Text Label 700  2250 0    50   ~ 0
MCU_NRST
Wire Wire Line
	4300 2550 5150 2550
Wire Wire Line
	4300 2650 5150 2650
Wire Wire Line
	4300 2750 5150 2750
Wire Wire Line
	4300 2850 5150 2850
Wire Wire Line
	4300 2950 5150 2950
Wire Wire Line
	4300 3050 5150 3050
Wire Wire Line
	4300 3150 5150 3150
Wire Wire Line
	4300 3250 5150 3250
Wire Wire Line
	4300 3350 5150 3350
Wire Wire Line
	4300 3450 5150 3450
Wire Wire Line
	4300 2450 5150 2450
Wire Wire Line
	4300 2350 5150 2350
Wire Wire Line
	4300 2250 5150 2250
Wire Wire Line
	4300 2150 5150 2150
Wire Wire Line
	700  2450 1700 2450
Text Label 3350 6300 0    50   ~ 0
MCU-USB_DP
Text Label 3350 6400 0    50   ~ 0
MCU-USB_DM
Text Label 6250 7150 2    50   ~ 0
MCU_SWDIO
Text Label 6250 7050 2    50   ~ 0
MCU_SWCLK
Text Label 6250 7250 2    50   ~ 0
MCU_NRST
Text Label 3350 6750 0    50   ~ 0
Aim-serv_PWM
Text Label 3350 6650 0    50   ~ 0
Hold-serv_PWM
Text Label 3350 6550 0    50   ~ 0
TRW_PWM
$Sheet
S 3950 6250 1600 1100
U 617B7795
F0 "Connectors" 50
F1 "Connectors.sch" 50
F2 "MCU-mot1-enc_1" O R 5550 6300 50 
F3 "MCU-mot1-enc_2" O R 5550 6400 50 
F4 "MCU-mot2-enc_1" O R 5550 6550 50 
F5 "MCU-mot2-enc_2" O R 5550 6650 50 
F6 "MCU-mot3-enc_1" O R 5550 6800 50 
F7 "MCU-mot3-enc_2" O R 5550 6900 50 
F8 "MCU_SWCLK" O R 5550 7050 50 
F9 "MCU_SWDIO" B R 5550 7150 50 
F10 "MCU_NRST" O R 5550 7250 50 
F11 "MCU-USB_DP" B L 3950 6300 50 
F12 "MCU-USB_DM" B L 3950 6400 50 
F13 "TRW_PWM" I L 3950 6550 50 
F14 "Hold-serv_PWM" I L 3950 6650 50 
F15 "Aim-serv_PWM" I L 3950 6750 50 
$EndSheet
Wire Wire Line
	5550 6300 6250 6300
Wire Wire Line
	5550 6400 6250 6400
Wire Wire Line
	5550 6550 6250 6550
Wire Wire Line
	5550 6650 6250 6650
Wire Wire Line
	5550 6800 6250 6800
Wire Wire Line
	5550 6900 6250 6900
Wire Wire Line
	5550 7150 6250 7150
Wire Wire Line
	5550 7050 6250 7050
Wire Wire Line
	5550 7250 6250 7250
Wire Wire Line
	3350 6650 3950 6650
Wire Wire Line
	3350 6750 3950 6750
Wire Wire Line
	3350 6550 3950 6550
Wire Wire Line
	3350 6400 3950 6400
Wire Wire Line
	3350 6300 3950 6300
Wire Wire Line
	2000 1250 2000 1550
$Comp
L Device:C C?
U 1 1
P 1850 1550
AR Path="/613FDA12/61834ECC" Ref="C?"  Part="1" 
AR Path="/61834ECC" Ref="C2"  Part="1" 
F 0 "C2" V 1700 1550 50  0000 C CNN
F 1 "4.7uF" V 1600 1550 50  0000 C CNN
F 2 "Capacitor_SMD:C_1206_3216Metric_Pad1.33x1.80mm_HandSolder" H 1888 1400 50  0001 C CNN
F 3 "~" H 1850 1550 50  0001 C CNN
	1    1850 1550
	0    -1   -1   0   
$EndComp
Wire Wire Line
	1700 1250 1700 1550
Connection ~ 1700 1550
Wire Wire Line
	1700 1550 1700 2050
Connection ~ 2000 1550
Connection ~ 1700 2050
Wire Wire Line
	1700 2050 1700 2150
$Comp
L Device:C C?
U 1 1
P 4950 3700
AR Path="/613FDA12/618E44E9" Ref="C?"  Part="1" 
AR Path="/618E44E9" Ref="C31"  Part="1" 
F 0 "C31" H 5064 3654 50  0000 L CNN
F 1 "4.7uF" H 5064 3745 50  0000 L CNN
F 2 "Capacitor_SMD:C_1206_3216Metric_Pad1.33x1.80mm_HandSolder" H 4988 3550 50  0001 C CNN
F 3 "~" H 4950 3700 50  0001 C CNN
	1    4950 3700
	-1   0    0    1   
$EndComp
$Comp
L power:GND #PWR?
U 1 1
P 4950 3850
AR Path="/613FDA12/618EA48D" Ref="#PWR?"  Part="1" 
AR Path="/618EA48D" Ref="#PWR0188"  Part="1" 
F 0 "#PWR0188" H 4950 3600 50  0001 C CNN
F 1 "GND" H 4955 3677 50  0000 C CNN
F 2 "" H 4950 3850 50  0001 C CNN
F 3 "" H 4950 3850 50  0001 C CNN
	1    4950 3850
	1    0    0    -1  
$EndComp
Connection ~ 4950 3550
Wire Wire Line
	4950 3550 5350 3550
$Comp
L Mechanical:MountingHole H1
U 1 1
P 1000 6300
F 0 "H1" H 1100 6346 50  0000 L CNN
F 1 "MountingHole" H 1100 6255 50  0000 L CNN
F 2 "MountingHole:MountingHole_3.2mm_M3" H 1000 6300 50  0001 C CNN
F 3 "~" H 1000 6300 50  0001 C CNN
	1    1000 6300
	1    0    0    -1  
$EndComp
$Comp
L Mechanical:MountingHole H2
U 1 1
P 1000 6550
F 0 "H2" H 1100 6596 50  0000 L CNN
F 1 "MountingHole" H 1100 6505 50  0000 L CNN
F 2 "MountingHole:MountingHole_3.2mm_M3" H 1000 6550 50  0001 C CNN
F 3 "~" H 1000 6550 50  0001 C CNN
	1    1000 6550
	1    0    0    -1  
$EndComp
$Comp
L Mechanical:MountingHole H3
U 1 1
P 1000 6800
F 0 "H3" H 1100 6846 50  0000 L CNN
F 1 "MountingHole" H 1100 6755 50  0000 L CNN
F 2 "MountingHole:MountingHole_3.2mm_M3" H 1000 6800 50  0001 C CNN
F 3 "~" H 1000 6800 50  0001 C CNN
	1    1000 6800
	1    0    0    -1  
$EndComp
$Comp
L Mechanical:MountingHole H4
U 1 1
P 1000 7050
F 0 "H4" H 1100 7096 50  0000 L CNN
F 1 "MountingHole" H 1100 7005 50  0000 L CNN
F 2 "MountingHole:MountingHole_3.2mm_M3" H 1000 7050 50  0001 C CNN
F 3 "~" H 1000 7050 50  0001 C CNN
	1    1000 7050
	1    0    0    -1  
$EndComp
$Comp
L Device:C C?
U 1 1
P 1350 2000
AR Path="/613FDA12/61987BE0" Ref="C?"  Part="1" 
AR Path="/61987BE0" Ref="C32"  Part="1" 
F 0 "C32" V 1098 2000 50  0000 C CNN
F 1 "0.1uF" V 1189 2000 50  0000 C CNN
F 2 "Capacitor_SMD:C_0603_1608Metric_Pad1.08x0.95mm_HandSolder" H 1388 1850 50  0001 C CNN
F 3 "~" H 1350 2000 50  0001 C CNN
	1    1350 2000
	0    1    1    0   
$EndComp
$Comp
L power:GND #PWR?
U 1 1
P 1200 2000
AR Path="/613FDA12/61987BE6" Ref="#PWR?"  Part="1" 
AR Path="/61987BE6" Ref="#PWR0189"  Part="1" 
F 0 "#PWR0189" H 1200 1750 50  0001 C CNN
F 1 "GND" H 1205 1827 50  0000 C CNN
F 2 "" H 1200 2000 50  0001 C CNN
F 3 "" H 1200 2000 50  0001 C CNN
	1    1200 2000
	1    0    0    -1  
$EndComp
Wire Wire Line
	700  2250 1500 2250
Wire Wire Line
	1500 2000 1500 2250
Connection ~ 1500 2250
Wire Wire Line
	1500 2250 1700 2250
$EndSCHEMATC
